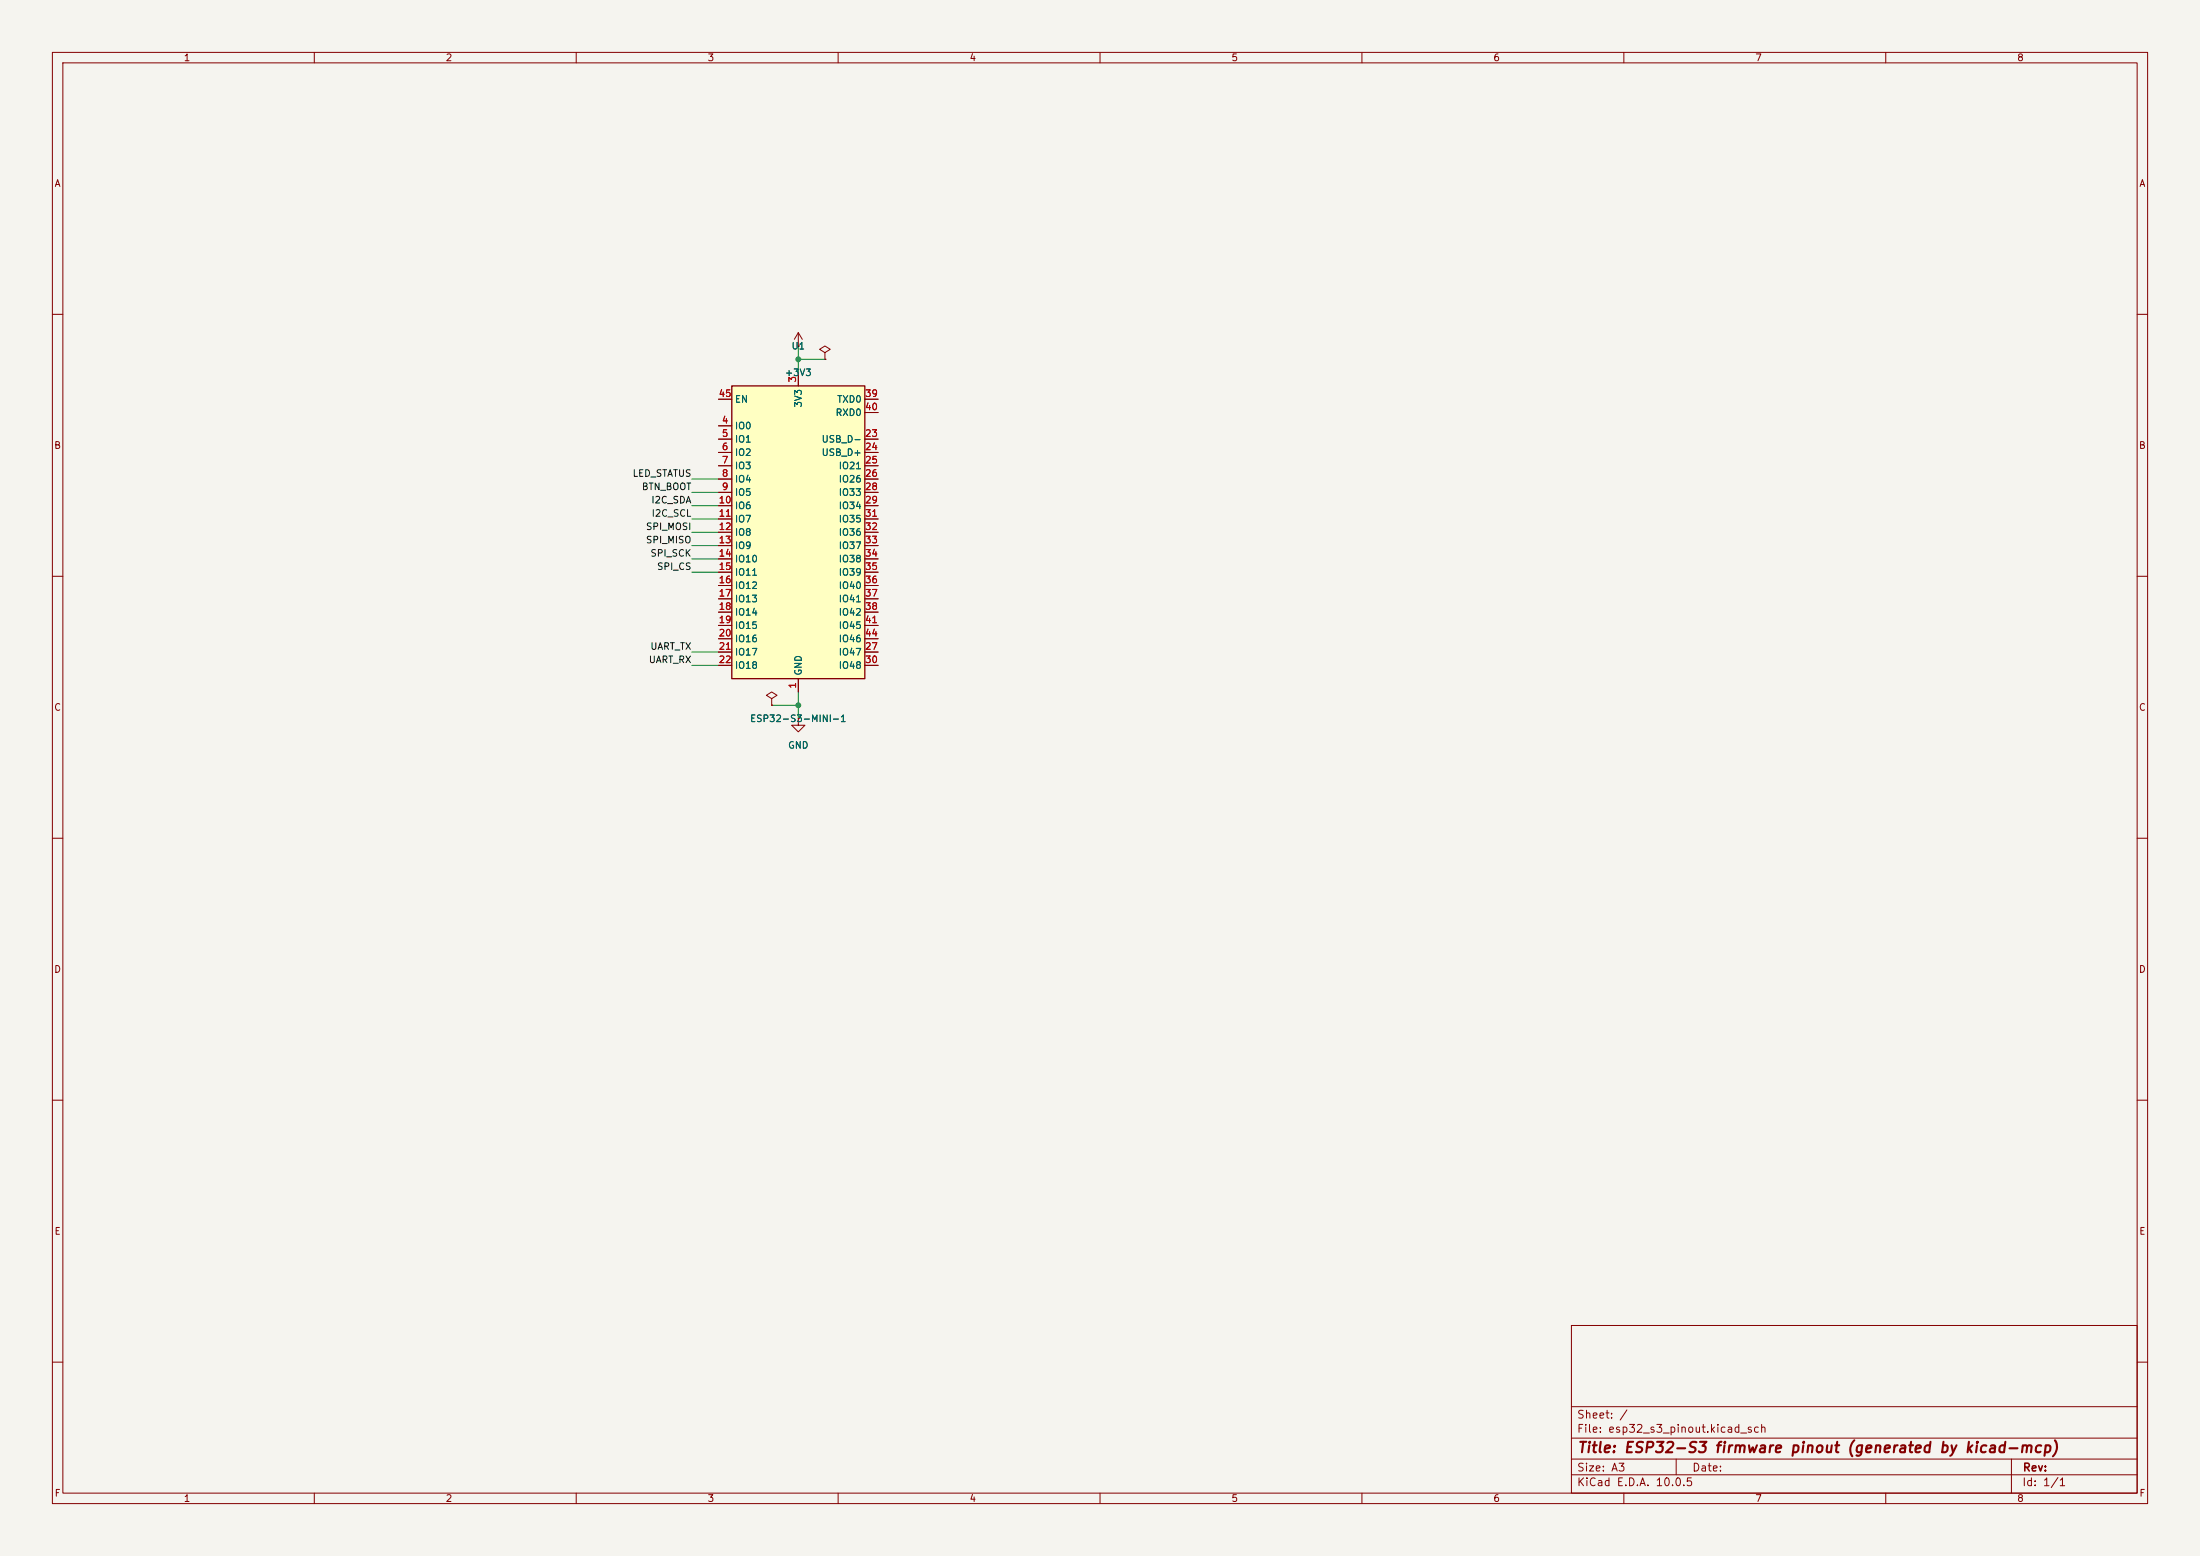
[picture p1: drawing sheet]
<svg xmlns="http://www.w3.org/2000/svg" width="420mm" height="297mm" viewBox="0 0 420 297" stroke-linecap="round" stroke-linejoin="round" font-family="sans-serif">
<path d="M0 0h420v297h-420z" fill="#f5f4ef" stroke="#f5f4ef" stroke-width=".19"/>
<g fill="none" stroke="#840000" stroke-width=".19">
<path d="M10 10h400v277h-400zM12 12h396v273h-396zM60 10v2M110 10v2M160 10v2M210 10v2M260 10v2M310 10v2M360 10v2M10 60h2M157.5 67.3l1-.6-1-.7-1 .7 1 .6v1.3M157.5 68.6h.1"/>
<path d="M408 60h2M10 110h2M408 110h2M10 160h2M408 160h2M10 210h2M408 210h2M300 253h108v32h-108zM10 260h2M300 278.5h108M300 274.5h108M300 268.5h108"/>
<path d="M320 278.5v3M384 278.5v6.5M408 260h2M60 285v2M110 285v2M160 285v2M210 285v2M260 285v2M300 281.5h108M310 285v2M360 285v2"/>
</g>
<path d="M139.7 73.7h25.4v55.8h-25.4z" fill="#ffffc2"/>
<path d="M139.7 73.7h25.4v55.8h-25.4z" fill="none" stroke="#840000" stroke-width=".25"/>
<g fill="none" stroke="#840000" stroke-width=".19">
<path d="M137.2 76.2h2.5M152.4 66h.1M152.4 63.5v2.5M152.4 71.1v2.6M152.4 63.5l-.8 1.3M152.4 63.5l.8 1.3M157.5 68.6h.1M165.1 76.2h2.5M165.1 78.7h2.5M137.2 81.3h2.5M137.2 83.8h2.5M137.2 86.4h2.5"/>
<path d="M137.2 88.9h2.5M137.2 91.4h2.5M137.2 94h2.5M137.2 96.5h2.5M137.2 99.1h2.5M165.1 83.8h2.5M165.1 86.4h2.5M165.1 88.9h2.5M165.1 91.4h2.5M165.1 94h2.5M165.1 96.5h2.5M165.1 99.1h2.5"/>
<path d="M137.2 101.6h2.5M137.2 104.1h2.5M137.2 106.7h2.5M137.2 109.2h2.5M137.2 111.8h2.5M137.2 114.3h2.5M137.2 116.8h2.5M137.2 119.4h2.5M165.1 101.6h2.5M165.1 104.1h2.5M165.1 106.7h2.5M165.1 109.2h2.5"/>
<path d="M165.1 111.8h2.5M165.1 114.3h2.5M165.1 116.8h2.5M165.1 119.4h2.5M137.2 121.9h2.5M137.2 124.5h2.5M137.2 127h2.5M147.3 133.4l1-.7-1-.6-1 .6 1 .7v1.2M147.3 134.6h.1M152.4 137.2v1.2h1.3l-1.3 1.3-1.3-1.3h1.3M152.4 137.2h.1M152.4 129.5v2.6"/>
<path d="M165.1 121.9h2.5M165.1 124.5h2.5M165.1 127h2.5"/>
</g>
<g fill="none" stroke="#009600" stroke-width=".19">
<path d="M152.4 66v5.1M152.4 68.6h5.1M132.1 91.4h5.1M132.1 94h5.1M132.1 96.5h5.1M132.1 99.1h5.1M132.1 101.6h5.1M132.1 104.1h5.1M132.1 106.7h5.1M132.1 109.2h5.1M132.1 124.5h5.1M132.1 127h5.1"/>
<path d="M147.3 134.6h5.1M152.4 132.1v5.1"/>
</g>
<g fill="#009600" stroke="#009600" stroke-width=".19">
<circle cx="152.4" cy="68.6" r=".46"/>
<circle cx="152.4" cy="134.6" r=".46"/>
</g>
<text font-size="2" fill="#840000" x="301" y="277.8">Title: ESP32-S3 firmware pinout (generated by kicad-mcp)</text>
<g font-size="1.5" fill="#840000">
<text x="300.9" y="273.8">File: esp32_s3_pinout.kicad_sch</text>
<text x="300.9" y="271.1">Sheet: /</text>
<text x="300.9" y="281.2">Size: A3</text>
<text x="322.9" y="281.2">Date:</text>
<text x="386" y="281.2">Rev:</text>
<text x="300.9" y="284">KiCad E.D.A. 10.0.5</text>
<text x="385.9" y="284">Id: 1/1</text>
</g>
<g font-size="1.3" fill="#840000">
<text x="35" y="12">1</text>
<text x="85" y="12">2</text>
<text x="135" y="12">3</text>
<text x="185" y="12">4</text>
<text x="235" y="12">5</text>
<text x="285" y="12">6</text>
<text x="335" y="12">7</text>
<text x="385" y="12">8</text>
<text x="10.3" y="36">A</text>
<text x="408.3" y="36">A</text>
<text x="10.2" y="86">B</text>
<text x="408.2" y="86">B</text>
<text x="10.2" y="136">C</text>
<text x="408.2" y="136">C</text>
<text x="10.2" y="186">D</text>
<text x="408.2" y="186">D</text>
<text x="10.3" y="236">E</text>
<text x="408.3" y="236">E</text>
<text x="10.3" y="286">F</text>
<text x="35" y="287">1</text>
<text x="85" y="287">2</text>
<text x="135" y="287">3</text>
<text x="185" y="287">4</text>
<text x="235" y="287">5</text>
<text x="285" y="287">6</text>
<text x="335" y="287">7</text>
<text x="385" y="287">8</text>
<text x="408.3" y="286">F</text>
</g>
<g font-size="1.3" fill="#006464">
<text x="151" y="67">U1</text>
<text x="140.2" y="77.2">EN</text>
<text x="149.7" y="72.1">+3V3</text>
<text x="153.4" y="77.9" transform="rotate(-90 153.4 77.9)">3V3</text>
<text x="159.7" y="77.2">TXD0</text>
<text x="140.2" y="82.2">IO0</text>
<text x="159.4" y="79.7">RXD0</text>
<text x="140.2" y="84.8">IO1</text>
<text x="140.2" y="87.3">IO2</text>
<text x="140.2" y="89.9">IO3</text>
<text x="156.7" y="84.8">USB_D-</text>
<text x="156.7" y="87.3">USB_D+</text>
<text x="160" y="89.9">IO21</text>
<text x="140.2" y="92.4">IO4</text>
<text x="140.2" y="94.9">IO5</text>
<text x="160" y="92.4">IO26</text>
<text x="160" y="94.9">IO33</text>
<text x="140.2" y="97.5">IO6</text>
<text x="140.2" y="100">IO7</text>
<text x="160" y="97.5">IO34</text>
<text x="160" y="100">IO35</text>
<text x="140.2" y="102.6">IO8</text>
<text x="140.2" y="105.1">IO9</text>
<text x="140.2" y="107.6">IO10</text>
<text x="160" y="102.6">IO36</text>
<text x="160" y="105.1">IO37</text>
<text x="160" y="107.6">IO38</text>
<text x="140.2" y="110.2">IO11</text>
<text x="140.2" y="112.7">IO12</text>
<text x="160" y="110.2">IO39</text>
<text x="160" y="112.7">IO40</text>
<text x="140.2" y="115.3">IO13</text>
<text x="140.2" y="117.8">IO14</text>
<text x="160" y="115.3">IO41</text>
<text x="160" y="117.8">IO42</text>
<text x="140.2" y="120.3">IO15</text>
<text x="140.2" y="122.9">IO16</text>
<text x="140.2" y="125.4">IO17</text>
<text x="160" y="125.4">IO47</text>
<text x="160" y="120.3">IO45</text>
<text x="160" y="122.9">IO46</text>
<text x="140.2" y="128">IO18</text>
<text x="153.4" y="129.1" transform="rotate(-90 153.4 129.1)">GND</text>
<text x="160" y="128">IO48</text>
<text x="143.1" y="138.1">ESP32-S3-MINI-1</text>
<text x="150.3" y="143.2">GND</text>
</g>
<g font-size="1.3" fill="#a90000">
<text x="137.1" y="76.1">45</text>
<text x="152.3" y="73.1" transform="rotate(-90 152.3 73.1)">3</text>
<text x="165" y="76.1">39</text>
<text x="137.7" y="81.1">4</text>
<text x="137.7" y="83.7">5</text>
<text x="165" y="83.7">23</text>
<text x="165" y="78.6">40</text>
<text x="137.7" y="86.2">6</text>
<text x="137.7" y="88.8">7</text>
<text x="165" y="86.2">24</text>
<text x="165" y="88.8">25</text>
<text x="137.7" y="91.3">8</text>
<text x="137.7" y="93.8">9</text>
<text x="165" y="91.3">26</text>
<text x="165" y="93.8">28</text>
<text x="137.1" y="96.4">10</text>
<text x="137.1" y="98.9">11</text>
<text x="137.1" y="101.5">12</text>
<text x="165" y="96.4">29</text>
<text x="165" y="98.9">31</text>
<text x="165" y="101.5">32</text>
<text x="137.1" y="104">13</text>
<text x="137.1" y="106.5">14</text>
<text x="165" y="104">33</text>
<text x="165" y="106.5">34</text>
<text x="137.1" y="109.1">15</text>
<text x="137.1" y="111.6">16</text>
<text x="165" y="109.1">35</text>
<text x="165" y="111.6">36</text>
<text x="137.1" y="114.2">17</text>
<text x="137.1" y="116.7">18</text>
<text x="137.1" y="119.2">19</text>
<text x="165" y="114.2">37</text>
<text x="165" y="116.7">38</text>
<text x="165" y="119.2">41</text>
<text x="137.1" y="121.8">20</text>
<text x="137.1" y="124.3">21</text>
<text x="165" y="124.3">27</text>
<text x="165" y="121.8">44</text>
<text x="137.1" y="126.9">22</text>
<text x="152.3" y="131.5" transform="rotate(-90 152.3 131.5)">1</text>
<text x="165" y="126.9">30</text>
</g>
<g font-size="1.3" fill="#0f0f0f">
<text x="120.7" y="91.3">LED_STATUS</text>
<text x="122.4" y="93.9">BTN_BOOT</text>
<text x="123.2" y="101.5">SPI_MOSI</text>
<text x="124.2" y="96.4">I2C_SDA</text>
<text x="124.3" y="98.9">I2C_SCL</text>
<text x="123.2" y="104">SPI_MISO</text>
<text x="124.1" y="106.6">SPI_SCK</text>
<text x="125.3" y="109.1">SPI_CS</text>
<text x="124.1" y="124.3">UART_TX</text>
<text x="123.7" y="126.9">UART_RX</text>
</g>
</svg>
